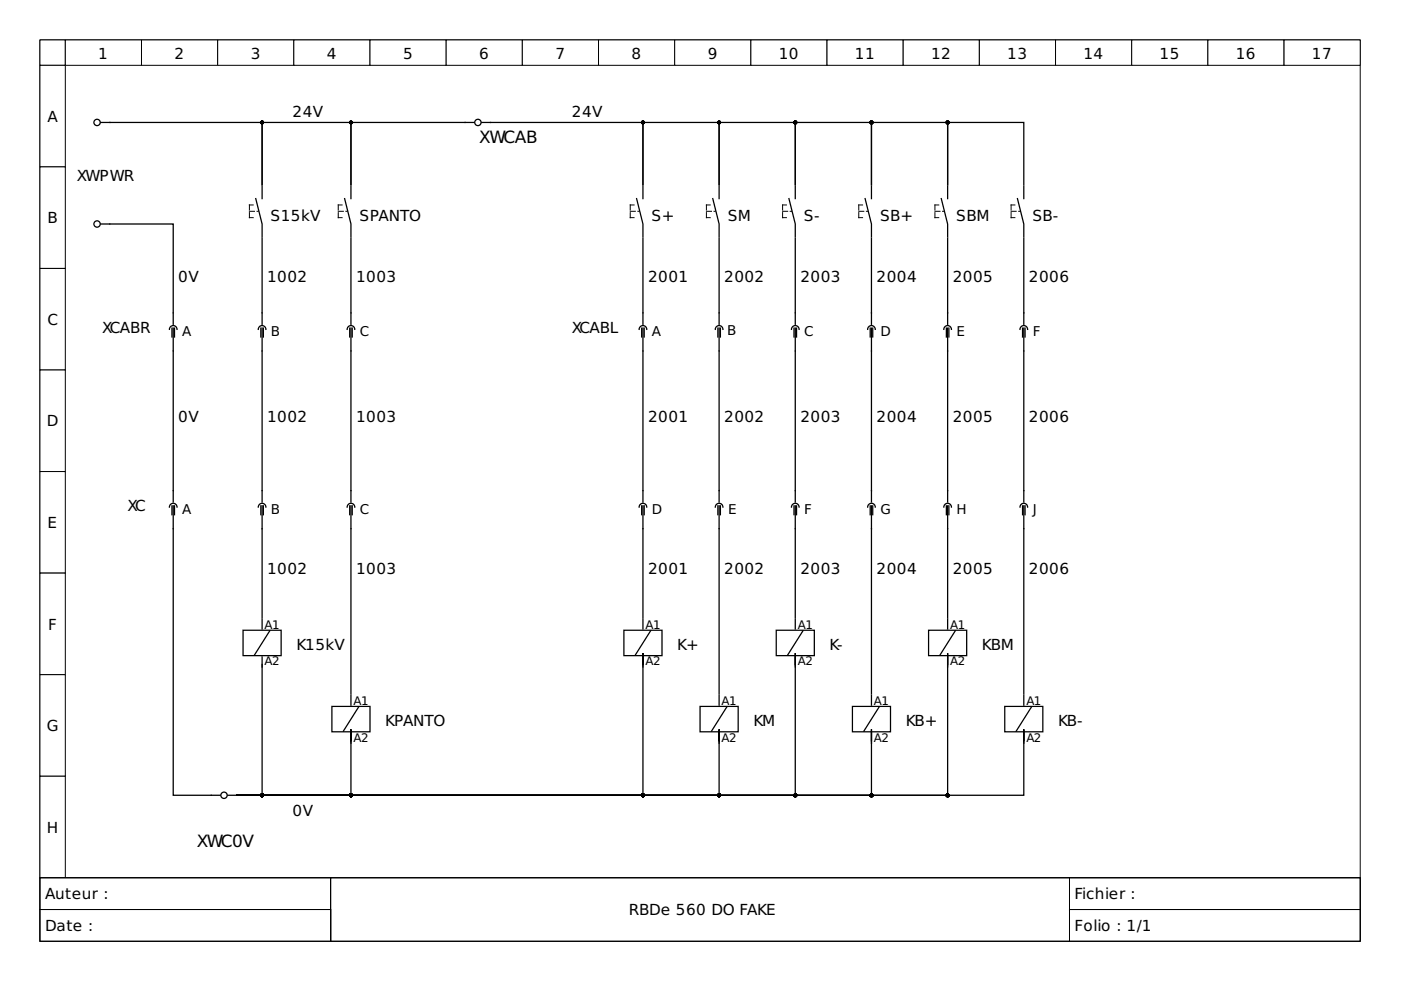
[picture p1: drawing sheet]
<svg xmlns="http://www.w3.org/2000/svg" width="297mm" height="210mm" viewBox="0 0 297 210" stroke-linecap="round" stroke-linejoin="round" font-family="sans-serif">
<path d="M8.5 8.5h279.9v177.6h-279.9z" fill="none" stroke="#000" stroke-width=".21"/>
<g fill="#fff" stroke="#000" stroke-width=".21">
<path d="M8.5 8.5h5.3v5.3h-5.3z"/>
<path d="M13.8 8.5h16.2v5.3h-16.2z"/>
<path d="M30 8.5h16.1v5.3h-16.1z"/>
<path d="M46.1 8.5h16.2v5.3h-16.2z"/>
<path d="M62.3 8.5h16.1v5.3h-16.1z"/>
<path d="M78.4 8.5h16.2v5.3h-16.2z"/>
<path d="M94.6 8.5h16.1v5.3h-16.1z"/>
<path d="M110.7 8.5h16.2v5.3h-16.2z"/>
<path d="M126.9 8.5h16.1v5.3h-16.1z"/>
<path d="M143 8.5h16.2v5.3h-16.2z"/>
<path d="M159.2 8.5h16.1v5.3h-16.1z"/>
<path d="M175.3 8.5h16.2v5.3h-16.2z"/>
<path d="M191.5 8.5h16.1v5.3h-16.1z"/>
<path d="M207.6 8.5h16.2v5.3h-16.2z"/>
<path d="M223.8 8.5h16.1v5.3h-16.1z"/>
<path d="M239.9 8.5h16.2v5.3h-16.2z"/>
<path d="M256.1 8.5h16.1v5.3h-16.1z"/>
<path d="M272.2 8.5h16.2v5.3h-16.2z"/>
<path d="M8.5 13.8h5.3v21.6h-5.3z"/>
<path d="M8.5 35.4h5.3v21.5h-5.3z"/>
<path d="M8.5 56.9h5.3v21.5h-5.3z"/>
<path d="M8.5 78.4h5.3v21.6h-5.3z"/>
<path d="M8.5 100h5.3v21.5h-5.3z"/>
<path d="M8.5 121.5h5.3v21.5h-5.3z"/>
<path d="M8.5 143h5.3v21.6h-5.3z"/>
<path d="M8.5 164.6h5.3v21.5h-5.3z"/>
<path d="M8.5 186.1h279.9v13.5h-279.9z"/>
<path d="M8.5 186.1h61.6v6.7h-61.6z"/>
</g>
<path d="M8.5 186.1h61.6v6.7h-61.6z" fill="none" stroke="#000" stroke-width=".21"/>
<path d="M70.1 186.1h156.7v13.5h-156.7z" fill="#fff" stroke="#000" stroke-width=".21"/>
<path d="M70.1 186.1h156.7v13.5h-156.7z" fill="none" stroke="#000" stroke-width=".21"/>
<path d="M226.8 186.1h61.6v6.7h-61.6z" fill="#fff" stroke="#000" stroke-width=".21"/>
<path d="M226.8 186.1h61.6v6.7h-61.6z" fill="none" stroke="#000" stroke-width=".21"/>
<path d="M8.5 192.8h61.6v6.8h-61.6z" fill="#fff" stroke="#000" stroke-width=".21"/>
<path d="M8.5 192.8h61.6v6.8h-61.6z" fill="none" stroke="#000" stroke-width=".21"/>
<path d="M226.8 192.8h61.6v6.8h-61.6z" fill="#fff" stroke="#000" stroke-width=".21"/>
<path d="M226.8 192.8h61.6v6.8h-61.6z" fill="none" stroke="#000" stroke-width=".21"/>
<g fill="none" stroke="#000" stroke-width=".27">
<path d="M21.4 26h34.2v13.2v-13.2h18.8v13.2v-13.2h26.1M55.6 39.4v2.7M74.4 39.4v2.7M102.1 26h34.2v13.2v-13.2h16.2v13.2v-13.2h16.1v13.2v-13.2h16.2v13.2v-13.2h16.1v13.2v-13.2h16.2v13.2M136.3 39.4v2.7M152.5 39.4v2.7M168.6 39.4v2.7M184.8 39.4v2.7M200.9 39.4v2.7M217.1 39.4v2.7M21.4 47.5h15.3v21.3M54.2 42.1l1.4 5.4v2.7"/>
<path d="M55.6 50.5v18.3M73.1 42.1l1.3 5.4v2.7M74.4 50.5v18.3M135 42.1l1.3 5.4v2.7M136.3 50.5v18.3M151.1 42.1l1.4 5.4v2.7M152.5 50.5v18.3M167.3 42.1l1.3 5.4v2.7M168.6 50.5v18.3M183.4 42.1l1.4 5.4v2.7M184.8 50.5v18.3M199.6 42.1l1.3 5.4v2.7"/>
<path d="M200.9 50.5v18.3M215.7 42.1l1.4 5.4v2.7M217.1 50.5v18.3M35.9 69.8a.81 .81 0 0 1 .8-.8 .81 .81 0 0 1 .8 .8M36.5 69.6v1.8M36.7 69.6v36.8M37 69.6v1.8M54.8 69.8a.81 .81 0 0 1 .8-.8 .81 .81 0 0 1 .8 .8M55.3 69.6v1.8M55.6 69.6v36.8M55.8 69.6v1.8M73.6 69.8a.81 .81 0 0 1 .8-.8 .81 .81 0 0 1 .8 .8"/>
<path d="M74.1 69.6v1.8M74.4 69.6v36.8M74.7 69.6v1.8M135.5 69.8a.81 .81 0 0 1 .8-.8 .81 .81 0 0 1 .8 .8M136 69.6v1.8M136.3 69.6v36.8M136.6 69.6v1.8M151.7 69.8a.81 .81 0 0 1 .8-.8 .81 .81 0 0 1 .8 .8M152.2 69.6v1.8M152.5 69.6v36.8M152.7 69.6v1.8M167.8 69.8a.81 .81 0 0 1 .8-.8 .81 .81 0 0 1 .8 .8"/>
<path d="M168.3 69.6v1.8M168.6 69.6v36.8M168.9 69.6v1.8M184 69.8a.81 .81 0 0 1 .8-.8 .81 .81 0 0 1 .8 .8M184.5 69.6v1.8M184.8 69.6v36.8M185 69.6v1.8M200.1 69.8a.81 .81 0 0 1 .8-.8 .81 .81 0 0 1 .8 .8M200.6 69.6v1.8M200.9 69.6v36.8M201.2 69.6v1.8M216.3 69.8a.81 .81 0 0 1 .8-.8 .81 .81 0 0 1 .8 .8"/>
<path d="M216.8 69.6v1.8M217.1 69.6v36.8M217.3 69.6v1.8M35.9 107.5a.81 .81 0 0 1 .8-.8 .81 .81 0 0 1 .8 .8M36.5 107.2v1.9M36.7 107.2v61.4h10M37 107.2v1.9M54.8 107.5a.81 .81 0 0 1 .8-.8 .81 .81 0 0 1 .8 .8M55.3 107.2v1.9M55.6 107.2v23.7M55.8 107.2v1.9M73.6 107.5a.81 .81 0 0 1 .8-.8 .81 .81 0 0 1 .8 .8"/>
<path d="M74.1 107.2v1.9M74.4 107.2v39.9M74.7 107.2v1.9M135.5 107.5a.81 .81 0 0 1 .8-.8 .81 .81 0 0 1 .8 .8M136 107.2v1.9M136.3 107.2v23.7M136.6 107.2v1.9M151.7 107.5a.81 .81 0 0 1 .8-.8 .81 .81 0 0 1 .8 .8M152.2 107.2v1.9M152.5 107.2v39.9M152.7 107.2v1.9M167.8 107.5a.81 .81 0 0 1 .8-.8 .81 .81 0 0 1 .8 .8"/>
<path d="M168.3 107.2v1.9M168.6 107.2v23.7M168.9 107.2v1.9M184 107.5a.81 .81 0 0 1 .8-.8 .81 .81 0 0 1 .8 .8M184.5 107.2v1.9M184.8 107.2v39.9M185 107.2v1.9M200.1 107.5a.81 .81 0 0 1 .8-.8 .81 .81 0 0 1 .8 .8M200.6 107.2v1.9M200.9 107.2v23.7M201.2 107.2v1.9M216.3 107.5a.81 .81 0 0 1 .8-.8 .81 .81 0 0 1 .8 .8"/>
<path d="M216.8 107.2v1.9M217.1 107.2v39.9M217.3 107.2v1.9M51.5 133.6h8.1v5.4h-8.1zM55.6 131.2v2.2M55.6 139.3v2.1M57.2 133.8l-3.2 5.1M132.3 133.6h8.1v5.4h-8.1zM136.3 131.2v2.2M136.3 139.3v2.1M137.9 133.8l-3.2 5.1M164.6 133.6h8.1v5.4h-8.1z"/>
<path d="M168.6 131.2v2.2M168.6 139.3v2.1M170.2 133.8l-3.2 5.1M196.9 133.6h8.1v5.4h-8.1zM200.9 131.2v2.2M200.9 139.3v2.1M202.5 133.8l-3.2 5.1M55.6 140.9v27.7h-5.4M70.4 149.8h8v5.4h-8zM74.4 147.4v2.1M74.4 155.4v2.2M74.4 157v-2.4v14h-24.2"/>
<path d="M76 149.9l-3.2 5.1M136.3 140.9v-2.4v30.1h-86.1M148.4 149.8h8.1v5.4h-8.1zM152.5 157v-2.4v14h-102.3M152.5 147.4v2.1M152.5 155.4v2.2M154.1 149.9l-3.2 5.1M168.6 140.9v-2.4v30.1h-118.4M180.7 149.8h8.1v5.4h-8.1zM184.8 147.4v2.1M184.8 155.4v2.2M184.8 157v-2.4v14h-134.6"/>
<path d="M186.4 149.9l-3.2 5.1M200.9 140.9v-2.4v30.1h-150.7M213 149.8h8.1v5.4h-8.1zM217.1 147.4v2.1M217.1 155.4v2.2M217.1 157v-2.4v14h-166.9M218.7 149.9l-3.3 5.1M48.3 168.6h1.9"/>
<circle cx="20.6" cy="26" r=".67"/>
<circle cx="101.3" cy="26" r=".67"/>
<circle cx="20.6" cy="47.5" r=".67"/>
<circle cx="47.5" cy="168.6" r=".67"/>
</g>
<g fill="#000" stroke="#000" stroke-width=".27">
<circle cx="55.6" cy="26" r=".27"/>
<circle cx="74.4" cy="26" r=".27"/>
<circle cx="136.3" cy="26" r=".27"/>
<circle cx="152.5" cy="26" r=".27"/>
<circle cx="168.6" cy="26" r=".27"/>
<circle cx="184.8" cy="26" r=".27"/>
<circle cx="200.9" cy="26" r=".27"/>
<circle cx="55.6" cy="168.6" r=".27"/>
<circle cx="74.4" cy="168.6" r=".27"/>
<circle cx="136.3" cy="168.6" r=".27"/>
<circle cx="152.5" cy="168.6" r=".27"/>
<circle cx="168.6" cy="168.6" r=".27"/>
<circle cx="184.8" cy="168.6" r=".27"/>
<circle cx="200.9" cy="168.6" r=".27"/>
</g>
<g fill="none" stroke="#000" stroke-width=".21" stroke-dasharray="1.1 .5">
<path d="M52.9 43.5v2.6M52.9 44.8h1.9M52.9 43.5h.8M52.9 46.1h.8M71.7 43.5v2.6M71.7 44.8h1.9M71.7 43.5h.8M71.7 46.1h.8M133.6 43.5v2.6M133.6 44.8h1.9M133.6 43.5h.8M133.6 46.1h.8"/>
<path d="M149.8 43.5v2.6M149.8 44.8h1.9M149.8 43.5h.8M149.8 46.1h.8M165.9 43.5v2.6M165.9 44.8h1.9M165.9 43.5h.8M165.9 46.1h.8M182.1 43.5v2.6M182.1 44.8h1.9M182.1 43.5h.8M182.1 46.1h.8"/>
<path d="M198.2 43.5v2.6M198.2 44.8h1.9M198.2 43.5h.8M198.2 46.1h.8M214.4 43.5v2.6M214.4 44.8h1.9M214.4 43.5h.8M214.4 46.1h.8"/>
</g>
<g font-size="3.6">
<text x="101.6" y="30.4">XWCAB</text>
<text x="41.7" y="179.7">XWC0V</text>
</g>
<g font-size="3.2">
<text x="20.8" y="12.5">1</text>
<text x="37" y="12.5">2</text>
<text x="53.1" y="12.5">3</text>
<text x="69.3" y="12.5">4</text>
<text x="85.4" y="12.5">5</text>
<text x="101.6" y="12.5">6</text>
<text x="117.7" y="12.5">7</text>
<text x="133.9" y="12.5">8</text>
<text x="150" y="12.5">9</text>
<text x="165.1" y="12.5">10</text>
<text x="181.3" y="12.5">11</text>
<text x="197.4" y="12.5">12</text>
<text x="213.6" y="12.5">13</text>
<text x="229.7" y="12.5">14</text>
<text x="245.9" y="12.5">15</text>
<text x="262" y="12.5">16</text>
<text x="278.2" y="12.5">17</text>
<text x="10.1" y="25.8">A</text>
<text x="62" y="24.9">24V</text>
<text x="121.2" y="24.9">24V</text>
<text x="16.3" y="38.3">XWPWR</text>
<text x="10.1" y="47.3">B</text>
<text x="57.4" y="46.8">S15kV</text>
<text x="76.2" y="46.8">SPANTO</text>
<text x="138.1" y="46.8">S+</text>
<text x="154.3" y="46.8">SM</text>
<text x="170.4" y="46.8">S-</text>
<text x="186.6" y="46.8">SB+</text>
<text x="202.7" y="46.8">SBM</text>
<text x="218.9" y="46.8">SB-</text>
<text x="37.8" y="59.9">0V</text>
<text x="56.6" y="59.9">1002</text>
<text x="75.5" y="59.9">1003</text>
<text x="137.4" y="59.9">2001</text>
<text x="153.5" y="59.9">2002</text>
<text x="169.7" y="59.9">2003</text>
<text x="185.8" y="59.9">2004</text>
<text x="202" y="59.9">2005</text>
<text x="218.1" y="59.9">2006</text>
<text x="10.1" y="68.9">C</text>
<text x="21.7" y="70.6">XCABR</text>
<text x="121.2" y="70.6">XCABL</text>
<text x="37.8" y="89.5">0V</text>
<text x="56.6" y="89.5">1002</text>
<text x="75.5" y="89.5">1003</text>
<text x="137.4" y="89.5">2001</text>
<text x="153.5" y="89.5">2002</text>
<text x="169.7" y="89.5">2003</text>
<text x="185.8" y="89.5">2004</text>
<text x="202" y="89.5">2005</text>
<text x="218.1" y="89.5">2006</text>
<text x="9.9" y="90.4">D</text>
<text x="10.1" y="111.9">E</text>
<text x="27" y="108.3">XC</text>
<text x="56.6" y="121.8">1002</text>
<text x="75.5" y="121.8">1003</text>
<text x="137.4" y="121.8">2001</text>
<text x="153.5" y="121.8">2002</text>
<text x="169.7" y="121.8">2003</text>
<text x="185.8" y="121.8">2004</text>
<text x="202" y="121.8">2005</text>
<text x="218.1" y="121.8">2006</text>
<text x="10.2" y="133.5">F</text>
<text x="62.8" y="137.8">K15kV</text>
<text x="143.6" y="137.8">K+</text>
<text x="175.9" y="137.8">K-</text>
<text x="208.2" y="137.8">KBM</text>
<text x="9.9" y="155">G</text>
<text x="81.7" y="153.9">KPANTO</text>
<text x="159.7" y="153.9">KM</text>
<text x="192" y="153.9">KB+</text>
<text x="224.3" y="153.9">KB-</text>
<text x="62" y="172.9">0V</text>
<text x="9.9" y="176.5">H</text>
<text x="9.5" y="190.7">Auteur :</text>
<text x="227.8" y="190.7">Fichier :</text>
<text x="9.5" y="197.4">Date :</text>
<text x="133.4" y="194.1">RBDe 560 DO FAKE</text>
<text x="227.8" y="197.4">Folio : 1/1</text>
</g>
<g font-size="2.9">
<text x="38.6" y="71.3">A</text>
<text x="57.5" y="71.3">B</text>
<text x="76.3" y="71.3">C</text>
<text x="138.2" y="71.3">A</text>
<text x="154.1" y="71.1">B</text>
<text x="170.5" y="71.3">C</text>
<text x="186.6" y="71.3">D</text>
<text x="202.8" y="71.3">E</text>
<text x="218.9" y="71.3">F</text>
<text x="38.6" y="109">A</text>
<text x="57.5" y="109">B</text>
<text x="76.3" y="109">C</text>
<text x="138.2" y="109">D</text>
<text x="154.4" y="109">E</text>
<text x="170.5" y="109">F</text>
<text x="186.6" y="109">G</text>
<text x="202.8" y="109">H</text>
<text x="218.9" y="109">J</text>
</g>
<g font-size="2.5">
<text x="56.1" y="133.3">A1</text>
<text x="136.9" y="133.3">A1</text>
<text x="169.2" y="133.3">A1</text>
<text x="201.5" y="133.3">A1</text>
<text x="56.1" y="141.1">A2</text>
<text x="136.9" y="141.1">A2</text>
<text x="169.2" y="141.1">A2</text>
<text x="201.5" y="141.1">A2</text>
<text x="74.9" y="149.4">A1</text>
<text x="153" y="149.4">A1</text>
<text x="185.3" y="149.4">A1</text>
<text x="217.6" y="149.4">A1</text>
<text x="74.9" y="157.2">A2</text>
<text x="153" y="157.2">A2</text>
<text x="185.3" y="157.2">A2</text>
<text x="217.6" y="157.2">A2</text>
</g>
</svg>
